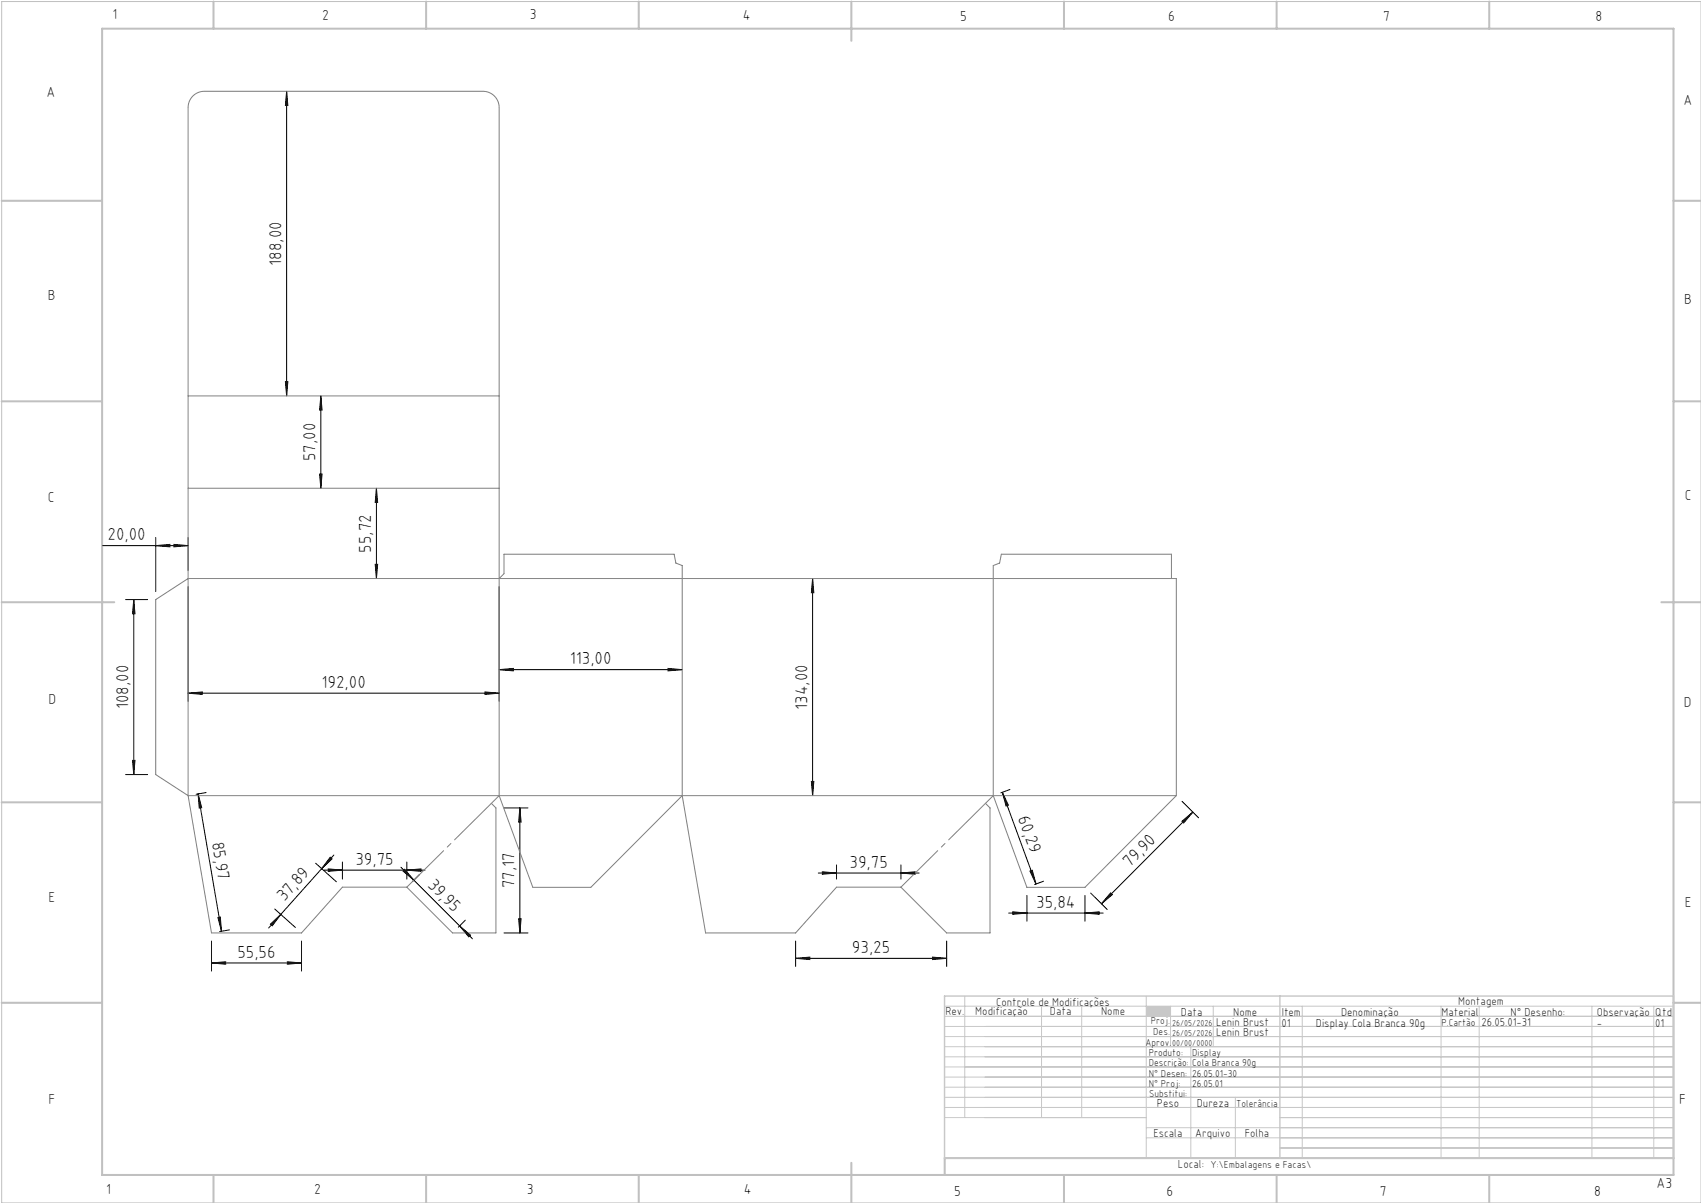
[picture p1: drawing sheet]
<svg xmlns="http://www.w3.org/2000/svg" width="420mm" height="297mm" viewBox="0 0 420 297" stroke-linecap="round" stroke-linejoin="round" font-family="sans-serif">
<path d="M.4 .4h419.6v296.6h-419.6z" fill="none" stroke="#c0c0c0" stroke-width=".25"/>
<g fill="none" stroke="#c0c0c0" stroke-width=".5">
<path d="M25.2 7.1h388v283h-388zM52.7 .4v6.7M105.2 .4v6.7M157.7 .4v6.7M210.2 .4v9.7M262.7 .4v6.7M315.2 .4v6.7M367.7 .4v6.7M.4 49.6h24.8M413.2 49.6h6.8M.4 99.1h24.8M413.2 99.1h6.8"/>
<path d="M.4 148.7h27.8M410.2 148.7h9.8M.4 198.1h24.8M413.2 198.1h6.8M.4 247.6h24.8M413.2 247.6h6.8M52.7 290.1v6.9M105.2 290.1v6.9M157.7 290.1v6.9M210.2 287.1v9.9M262.7 290.1v6.9M315.2 290.1v6.9"/>
<path d="M367.7 290.1v6.9M413.2 285.9h-179.9v4.2"/>
</g>
<g fill="none" stroke="#c3c8d2" stroke-width=".25">
<path d="M233.2 250.9h180M233.2 248.4h180M233.2 253.4h180M233.2 255.9h180M233.2 258.4h180M238.2 245.9v30M257.2 248.4v27.5M267.1 248.4v27.5M283 245.9v40M289 248.4v10M294 258.4v27.5M299.6 248.4v10"/>
<path d="M321.5 248.4v37.5M355.8 248.4v37.5M365.2 248.4v37.5M393.1 248.4v37.5M408.3 248.4v37.5M233.2 260.9h180M233.2 263.4h180M233.2 265.9h180M233.2 268.4h180M233.2 270.9h180M233.2 273.4h180M233.2 275.9h49.8"/>
<path d="M283 278.4h130.2M305 270.9v15M316 275.9h97.2M283 280.9h130.2M316 283.4h97.2"/>
</g>
<path d="M233.2 245.9h180v40h-180zM316 245.9v40" fill="none" stroke="#c3c8d2" stroke-width=".35"/>
<path d="M283 248.4h6v2.5h-6z" fill-rule="evenodd" fill="#c3c8d2"/>
<g fill="none" stroke="#000" stroke-width=".25">
<path d="M70.8 22.5l.3 3.5h-.6zM70.8 22.5v75.2M70.5 94.2h.6l-.3 3.5zM79.2 97.7l.3 3.5h-.6zM79.2 97.7v22.8M78.9 117h.6l-.3 3.5zM25.3 134.7h21.1M38.4 134.7l3.5-.3v.6zM38.4 132.7v13.3M42.9 134.4l3.5 .3-3.5 .3zM46.4 132.7v8.1M92.6 139.3h.6l-.3 3.5z"/>
<path d="M92.9 120.5l.3 3.5h-.6zM92.9 120.5v22.3M31 148h5.4M33 148l.3 3.5h-.6zM33 148v43.2M46.4 144.8v28.3M123.2 144.8v28.3M200.6 142.8l.3 3.5h-.6zM200.6 142.8v53.6M46.4 171.1l3.5-.3v.6zM46.4 171.1h76.8M119.7 170.8l3.5 .3-3.5 .3z"/>
<path d="M123.2 165.3l3.5-.3v.6zM123.2 165.3h45.2M164.9 165l3.5 .3-3.5 .3zM31 191.2h5.4M32.7 187.7h.6l-.3 3.5zM48.9 196l.9 3.4-.6 .1zM48.9 196l5.8 33.9M50.9 195.7l-2.5 .4M124.4 199.5h6M128.4 199.5l.3 3.5h-.6zM128.4 199.5v30.8M200.3 192.9h.6l-.3 3.5z"/>
<path d="M247.5 195.6l8.3 22.6M247.5 195.6l1.5 3.2-.6 .2zM249.4 194.9l-2.3 .8M291.9 197.8l4 4.1M77.9 213.1l5.2 4.6M80 214.8h24.9M81 214.5l3.5 .3-3.5 .3zM81.5 211.6l.5 .4-2.6 2.5zM82.4 211.1l-16.1 18M84.5 212.8v4.2M99 214.1l17.7 17.7M99.9 214.6l2.3 2.7-2.7-2.3z"/>
<path d="M100.4 214.8l3.5-.3v.6zM100.4 212.8v4.2M103.6 215.9l-1.7 1.7M202 215.5h24.9M203 215.2l3.5 .3-3.5 .3zM206.5 213.5v3.5M222.4 215.5l3.5-.3v.6zM222.4 213.5v3.5M254.3 215.1l.6-.2 .9 3.3zM257.7 217.6l-2.3 .8M291.8 202.8l2.7-2.3-2.2 2.7zM294.5 200.5l-22.5 22.6"/>
<path d="M52.2 237.7l3.5-.3v.6zM52.2 232.3v7.4M52.2 237.7h22.2M53.8 226.5l.6-.1 .3 3.5zM56.7 229.6l-2.5 .4M66.8 228.2l2.5-2.4-2.1 2.8zM67.8 224.4l5.2 4.6M70.9 237.4l3.5 .3-3.5 .3zM74.4 232.3v7.4M113.5 228.6l2.7 2.3-.5 .4zM114.9 227.2l-1.7 1.7M124.4 230.3h6"/>
<path d="M128.1 226.8h.6l-.3 3.5zM196.4 236.6l3.5-.3v.6zM196.4 232.3v6.3M196.4 236.6h37.3M230.2 236.3l3.5 .3-3.5 .3zM233.7 232.3v6.3M249.1 225.4h23.3M250.1 225.1l3.5 .3-3.5 .3zM253.6 221.1v6.3M267.9 225.4l3.5-.3v.6zM267.9 221.1v6.3M269.3 220.5l4.1 4"/>
<path d="M274.2 220.4l.4 .5-2.6 2.2z"/>
</g>
<path d="M46.4 97.7h76.8M46.4 120.5h76.8M123.2 142.8l1.2-1.2v-4.8h42l.5 2.2 1.5 .6v56.8M289.2 142.8v-6h-42l-.4 2.2-1.6 .6v56.8M46.4 196.4v-169.9a4 4 0 0 1 4-4h68.8a4 4 0 0 1 4 4v169.9M46.4 196.4l-8-5.2v-43.2l8-5.2h244v53.6M46.4 196.4l5.8 33.9h22.2l10.1-11.3h15.9l11.3 11.3h10.7v-30.8l-1.1-1.2 1.9-1.9M123.2 196.4l8.4 22.7h14.3l22.5-22.7M168.4 196.4l5.8 33.9h22.2l10.1-11.3h15.9l11.3 11.3h10.7v-30.8l-1.1-1.2 1.9-1.9M245.2 196.4l8.4 22.7h14.3l22.5-22.7M290.4 196.4h-244" fill="none" stroke="#808080" stroke-width=".25"/>
<path d="M100.4 219l20.9-20.7M222.4 219l20.9-20.7" fill="none" stroke="#808080" stroke-width=".25" stroke-dasharray="15.2 1.3 1.3 1.3" stroke-dashoffset="2.4"/>
<g fill="#000">
<path d="M70.8 22.5l.3 3.5h-.6zM70.5 94.2h.6l-.3 3.5zM79.2 97.7l.3 3.5h-.6zM78.9 117h.6l-.3 3.5zM92.9 120.5l.3 3.5h-.6zM92.6 139.3h.6l-.3 3.5zM128.4 199.5l.3 3.5h-.6zM128.1 226.8h.6l-.3 3.5z"/>
<path d="M200.6 142.8l.3 3.5h-.6zM200.3 192.9h.6l-.3 3.5z"/>
<path d="M46.4 171.1l3.5-.3v.6zM119.7 170.8l3.5 .3-3.5 .3zM38.4 134.7l3.5-.3v.6zM42.9 134.4l3.5 .3-3.5 .3zM81 214.5l3.5 .3-3.5 .3zM100.4 214.8l3.5-.3v.6zM196.4 236.6l3.5-.3v.6zM230.2 236.3l3.5 .3-3.5 .3zM250.1 225.1l3.5 .3-3.5 .3zM267.9 225.4l3.5-.3v.6z"/>
<path d="M164.9 165l3.5 .3-3.5 .3zM123.2 165.3l3.5-.3v.6zM70.9 237.4l3.5 .3-3.5 .3zM52.2 237.7l3.5-.3v.6zM222.4 215.5l3.5-.3v.6zM203 215.2l3.5 .3-3.5 .3z"/>
<path d="M32.7 187.7h.6l-.3 3.5zM33 148l.3 3.5h-.6z"/>
<path d="M99.9 214.6l2.3 2.7-2.7-2.3zM113.5 228.6l2.7 2.3-.5 .4z"/>
<path d="M254.3 215.1l.6-.2 .9 3.3zM247.5 195.6l1.5 3.2-.6 .2z"/>
<path d="M53.8 226.5l.6-.1 .3 3.5zM48.9 196l.9 3.4-.6 .1z"/>
<path d="M66.8 228.2l2.5-2.4-2.1 2.8zM81.5 211.6l.5 .4-2.6 2.5z"/>
<path d="M274.2 220.4l.4 .5-2.6 2.2zM291.8 202.8l2.7-2.3-2.2 2.7z"/>
</g>
<g font-size="4.3">
<text x="69.5" y="65.6" transform="rotate(-90 69.5 65.6)">188,00</text>
<text x="77.9" y="113.9" transform="rotate(-90 77.9 113.9)">57,00</text>
<text x="26.5" y="133.4">20,00</text>
<text x="91.7" y="136.4" transform="rotate(-90 91.7 136.4)">55,72</text>
<text x="140.7" y="164">113,00</text>
<text x="79.4" y="169.8">192,00</text>
<text x="31.7" y="175.1" transform="rotate(-90 31.7 175.1)">108,00</text>
<text x="199.4" y="175.3" transform="rotate(-90 199.4 175.3)">134,00</text>
<text x="251.2" y="202" transform="rotate(70 251.2 202)">60,29</text>
<text x="52.3" y="208.1" transform="rotate(80 52.3 208.1)">85,97</text>
<text x="87.8" y="213.5">39,75</text>
<text x="209.8" y="214.2">39,75</text>
<text x="279" y="214.3" transform="rotate(-45 279 214.3)">79,90</text>
<text x="105.4" y="218.7" transform="rotate(45 105.4 218.7)">39,95</text>
<text x="127.1" y="219.3" transform="rotate(-90 127.1 219.3)">77,17</text>
<text x="70.3" y="222.8" transform="rotate(-48 70.3 222.8)">37,89</text>
<text x="255.8" y="224.1">35,84</text>
<text x="58.6" y="236.5">55,56</text>
<text x="210.4" y="235.3">93,25</text>
</g>
<g font-size="3.6">
<text x="27.8" y="4.8">1</text>
<text x="79.5" y="4.9">2</text>
<text x="130.8" y="4.8">3</text>
<text x="183.4" y="4.9">4</text>
<text x="237.1" y="5.1">5</text>
<text x="288.4" y="5.2">6</text>
<text x="341.5" y="5.1">7</text>
<text x="394" y="5.2">8</text>
<text x="11.5" y="24">A</text>
<text x="415.7" y="25.8">A</text>
<text x="11.8" y="74.1">B</text>
<text x="415.8" y="75.1">B</text>
<text x="11.8" y="124">C</text>
<text x="416" y="123.5">C</text>
<text x="12" y="173.7">D</text>
<text x="415.8" y="174.7">D</text>
<text x="12" y="222.6">E</text>
<text x="416" y="223.9">E</text>
<text x="12" y="272.6">F</text>
<text x="414.6" y="272.6">F</text>
<text x="409" y="293.3">A3</text>
<text x="26.2" y="294.8">1</text>
<text x="77.6" y="294.8">2</text>
<text x="130.1" y="294.8">3</text>
<text x="183.7" y="294.7">4</text>
<text x="235.6" y="295.2">5</text>
<text x="288" y="295.2">6</text>
<text x="340.7" y="295.2">7</text>
<text x="393.6" y="295.2">8</text>
</g>
<g font-size="2.9">
<text x="240.8" y="250.6">Modificação</text>
<text x="259.2" y="250.6">Data</text>
<text x="271.9" y="250.6">Nome</text>
<text x="290.9" y="288.4">Local:</text>
</g>
<g font-size="2.8">
<text x="233.4" y="250.6">Rev.</text>
<text x="246" y="248.4">Controle de Modificações</text>
<text x="291.6" y="250.8">Data</text>
<text x="304.5" y="250.8">Nome</text>
<text x="316.5" y="250.9">Item</text>
<text x="331.1" y="250.9">Denominação</text>
<text x="355.9" y="250.9">Material</text>
<text x="360.1" y="248.2">Montagem</text>
<text x="373" y="250.9">N° Desenho:</text>
<text x="394.3" y="250.9">Observação</text>
<text x="408.7" y="250.9">Qtd</text>
<text x="300.3" y="253.3">Lenin Brust</text>
<text x="300.3" y="255.8">Lenin Brust</text>
<text x="316.4" y="253.4">01</text>
<text x="324.9" y="253.4">Display Cola Branca 90g</text>
<text x="365.8" y="253.3">26.05.01-31</text>
<text x="394.3" y="253.5">-</text>
<text x="408.7" y="253.5">01</text>
<text x="285.6" y="273.3">Peso</text>
<text x="295.5" y="273.3">Dureza</text>
<text x="284.8" y="280.8">Escala</text>
<text x="295.1" y="280.8">Arquivo</text>
<text x="307.3" y="280.8">Folha</text>
</g>
<g font-size="2.5">
<text x="284.1" y="252.9">Proj.</text>
<text x="284.8" y="255.5">Des.</text>
<text x="355.9" y="253.2">P.Cartão</text>
<text x="282.8" y="258.3">Aprov.</text>
<text x="283.7" y="263.3">Descrição:</text>
<text x="283.7" y="260.7">Produto:</text>
<text x="294.4" y="263.3">Cola Branca 90g</text>
<text x="294.4" y="260.7">Display</text>
<text x="283.7" y="265.9">N° Desen:</text>
<text x="283.7" y="268.3">N° Proj:</text>
<text x="294.4" y="268.3">26.05.01</text>
<text x="294.4" y="265.9">26.05.01-30</text>
<text x="283.7" y="270.9">Substitui:</text>
<text x="305.2" y="273.3">Tolerância</text>
<text x="298.9" y="288.4">Y:\Embalagens e Facas\</text>
</g>
<g font-size="2.1">
<text x="289.4" y="253.3">26/05/2026</text>
<text x="289.4" y="255.8">26/05/2026</text>
<text x="289.4" y="258.3">00/00/0000</text>
</g>
</svg>
